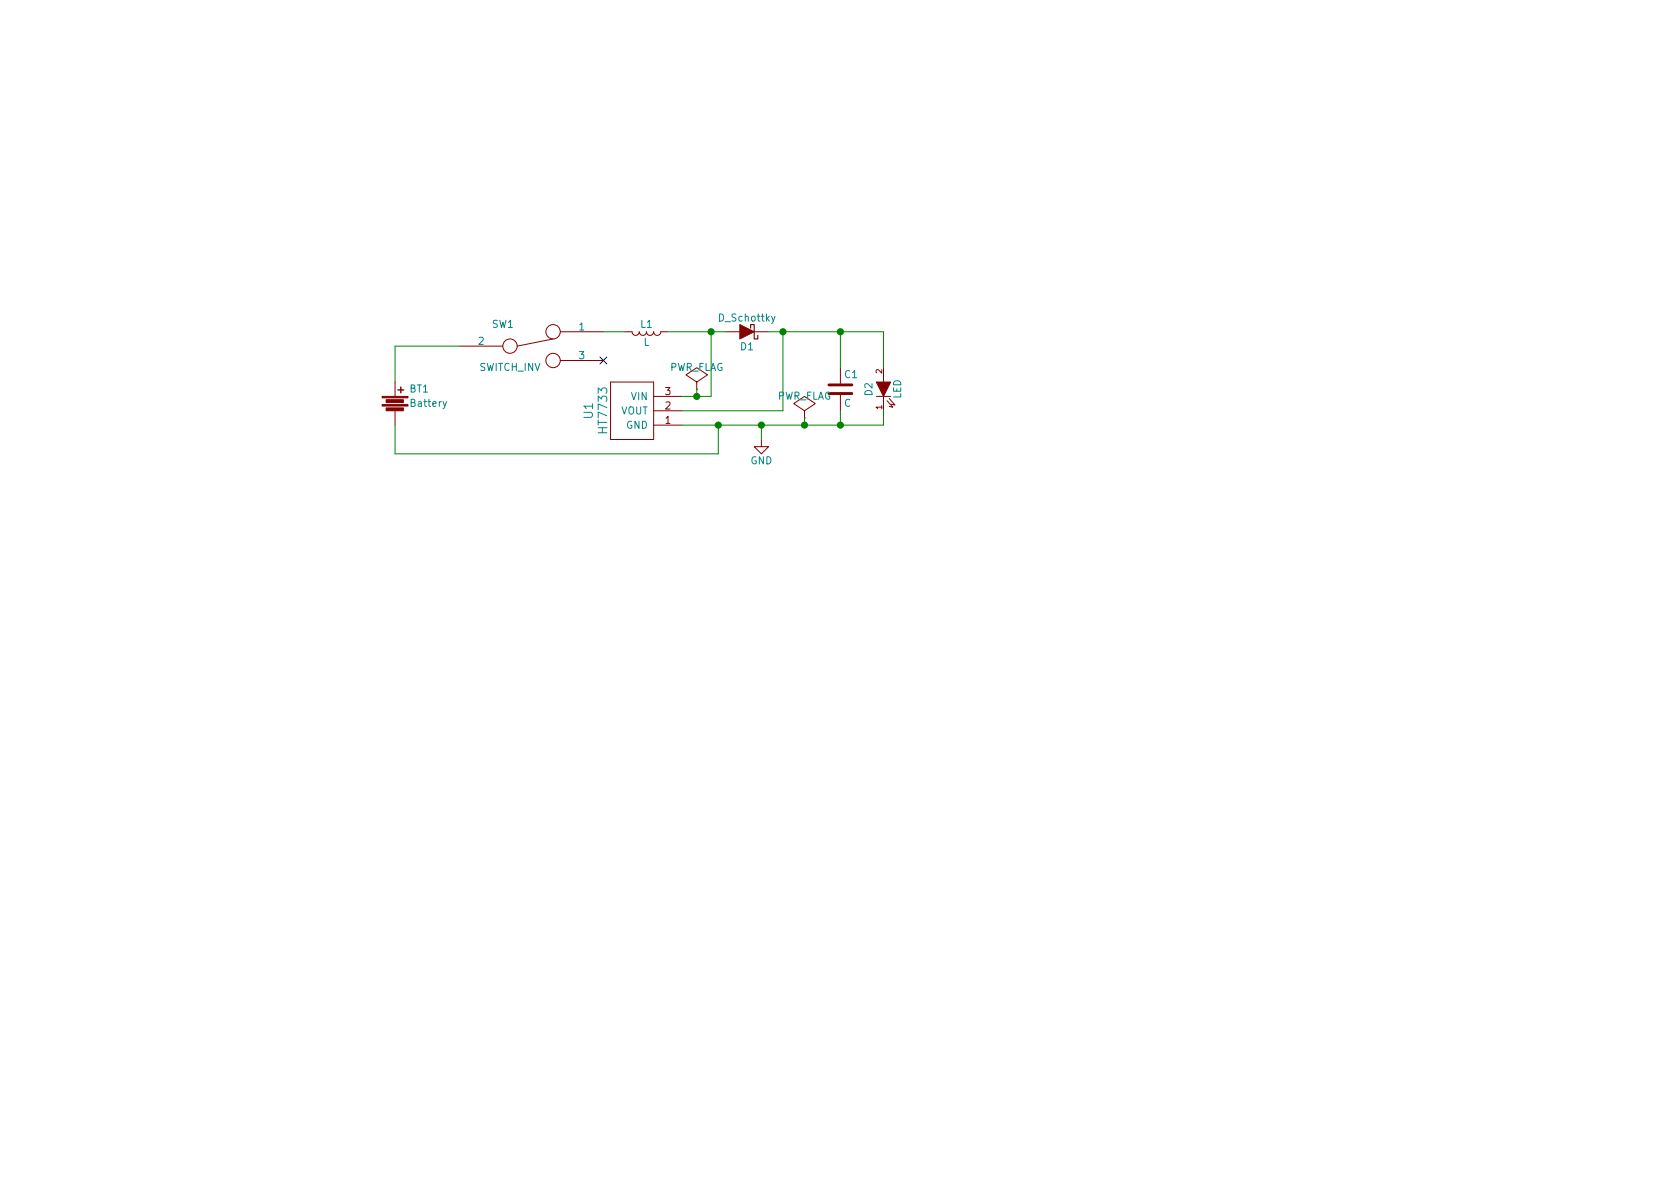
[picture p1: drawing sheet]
EESchema Schematic File Version 2
LIBS:power
LIBS:device
LIBS:transistors
LIBS:conn
LIBS:linear
LIBS:regul
LIBS:74xx
LIBS:cmos4000
LIBS:adc-dac
LIBS:memory
LIBS:xilinx
LIBS:microcontrollers
LIBS:dsp
LIBS:microchip
LIBS:analog_switches
LIBS:motorola
LIBS:texas
LIBS:intel
LIBS:audio
LIBS:interface
LIBS:digital-audio
LIBS:philips
LIBS:display
LIBS:cypress
LIBS:siliconi
LIBS:opto
LIBS:atmel
LIBS:contrib
LIBS:valves
LIBS:denken
LIBS:LEDcandle_rev0B-cache
LIBS:TA7291F
LIBS:LEDライト-cache
EELAYER 25 0
EELAYER END
$Descr A4 11693 8268
encoding utf-8
Sheet 1 1
Title ""
Date ""
Rev ""
Comp ""
Comment1 ""
Comment2 ""
Comment3 ""
Comment4 ""
$EndDescr
$Comp
L HT7733 U1
U 1 1
P 4550 2850
F 0 "U1" H 4550 3300 60  0000 C CNN
F 1 "HT7733" H 4550 3200 60  0000 C CNN
F 2 "Denken:HT7733" H 4550 2850 60  0001 C CNN
F 3 "" H 4550 2850 60  0000 C CNN
	1    4550 2850
	0    -1   -1   0   
$EndComp
$Comp
L D_Schottky D1
U 1 1
P 5200 2300
F 0 "D1" H 5200 2400 50  0000 C CNN
F 1 "D_Schottky" H 5200 2200 50  0000 C CNN
F 2 "Denken:Diode" H 5200 2300 50  0001 C CNN
F 3 "" H 5200 2300 50  0001 C CNN
	1    5200 2300
	-1   0    0    1   
$EndComp
Wire Wire Line
	4750 2750 4950 2750
Wire Wire Line
	4950 2750 4950 2300
Wire Wire Line
	4650 2300 5050 2300
Wire Wire Line
	5350 2300 6150 2300
Wire Wire Line
	5450 2300 5450 2850
Wire Wire Line
	5450 2850 4750 2850
$Comp
L L L1
U 1 1
P 4500 2300
F 0 "L1" V 4450 2300 50  0000 C CNN
F 1 "L" V 4575 2300 50  0000 C CNN
F 2 "Denken:COIL" H 4500 2300 50  0001 C CNN
F 3 "" H 4500 2300 50  0001 C CNN
	1    4500 2300
	0    1    1    0   
$EndComp
$Comp
L SWITCH_INV SW1
U 1 1
P 3700 2400
F 0 "SW1" H 3500 2550 50  0000 C CNN
F 1 "SWITCH_INV" H 3550 2250 50  0000 C CNN
F 2 "Denken:SWslide" H 3700 2400 50  0001 C CNN
F 3 "" H 3700 2400 50  0000 C CNN
	1    3700 2400
	1    0    0    -1  
$EndComp
$Comp
L Battery BT1
U 1 1
P 2750 2800
F 0 "BT1" H 2850 2900 50  0000 L CNN
F 1 "Battery" H 2850 2800 50  0000 L CNN
F 2 "Denken:battboxAAAx1" V 2750 2860 50  0001 C CNN
F 3 "" V 2750 2860 50  0001 C CNN
	1    2750 2800
	1    0    0    -1  
$EndComp
$Comp
L C C1
U 1 1
P 5850 2700
F 0 "C1" H 5875 2800 50  0000 L CNN
F 1 "C" H 5875 2600 50  0000 L CNN
F 2 "Denken:CP" H 5888 2550 50  0001 C CNN
F 3 "" H 5850 2700 50  0001 C CNN
	1    5850 2700
	1    0    0    -1  
$EndComp
$Comp
L LED D2
U 1 1
P 6150 2700
F 0 "D2" H 6150 2800 50  0000 C CNN
F 1 "LED" H 6150 2600 50  0000 C CNN
F 2 "Denken:LED" H 6150 2700 50  0001 C CNN
F 3 "" H 6150 2700 50  0001 C CNN
	1    6150 2700
	0    -1   -1   0   
$EndComp
Wire Wire Line
	6150 2300 6150 2550
Connection ~ 5450 2300
Wire Wire Line
	5850 2550 5850 2300
Connection ~ 5850 2300
Wire Wire Line
	6150 2950 6150 2850
Wire Wire Line
	4750 2950 6150 2950
Wire Wire Line
	5850 2850 5850 2950
Connection ~ 5850 2950
Wire Wire Line
	2750 2400 2750 2650
Wire Wire Line
	2750 2400 3200 2400
Wire Wire Line
	4200 2300 4350 2300
Connection ~ 4950 2300
Wire Wire Line
	2750 2950 2750 3150
Wire Wire Line
	2750 3150 5000 3150
Wire Wire Line
	5000 3150 5000 2950
Connection ~ 5000 2950
NoConn ~ 4200 2500
$Comp
L PWR_FLAG #FLG01
U 1 1
P 4850 2700
F 0 "#FLG01" H 4850 2775 50  0001 C CNN
F 1 "PWR_FLAG" H 4850 2850 50  0000 C CNN
F 2 "" H 4850 2700 50  0001 C CNN
F 3 "" H 4850 2700 50  0001 C CNN
	1    4850 2700
	1    0    0    -1  
$EndComp
Wire Wire Line
	4850 2700 4850 2750
Connection ~ 4850 2750
$Comp
L GND #PWR02
U 1 1
P 5300 3050
F 0 "#PWR02" H 5300 2800 50  0001 C CNN
F 1 "GND" H 5300 2900 50  0000 C CNN
F 2 "" H 5300 3050 50  0001 C CNN
F 3 "" H 5300 3050 50  0001 C CNN
	1    5300 3050
	1    0    0    -1  
$EndComp
Wire Wire Line
	5300 3050 5300 2950
Connection ~ 5300 2950
$Comp
L PWR_FLAG #FLG03
U 1 1
P 5600 2900
F 0 "#FLG03" H 5600 2975 50  0001 C CNN
F 1 "PWR_FLAG" H 5600 3050 50  0000 C CNN
F 2 "" H 5600 2900 50  0001 C CNN
F 3 "" H 5600 2900 50  0001 C CNN
	1    5600 2900
	1    0    0    -1  
$EndComp
Wire Wire Line
	5600 2900 5600 2950
Connection ~ 5600 2950
$EndSCHEMATC
